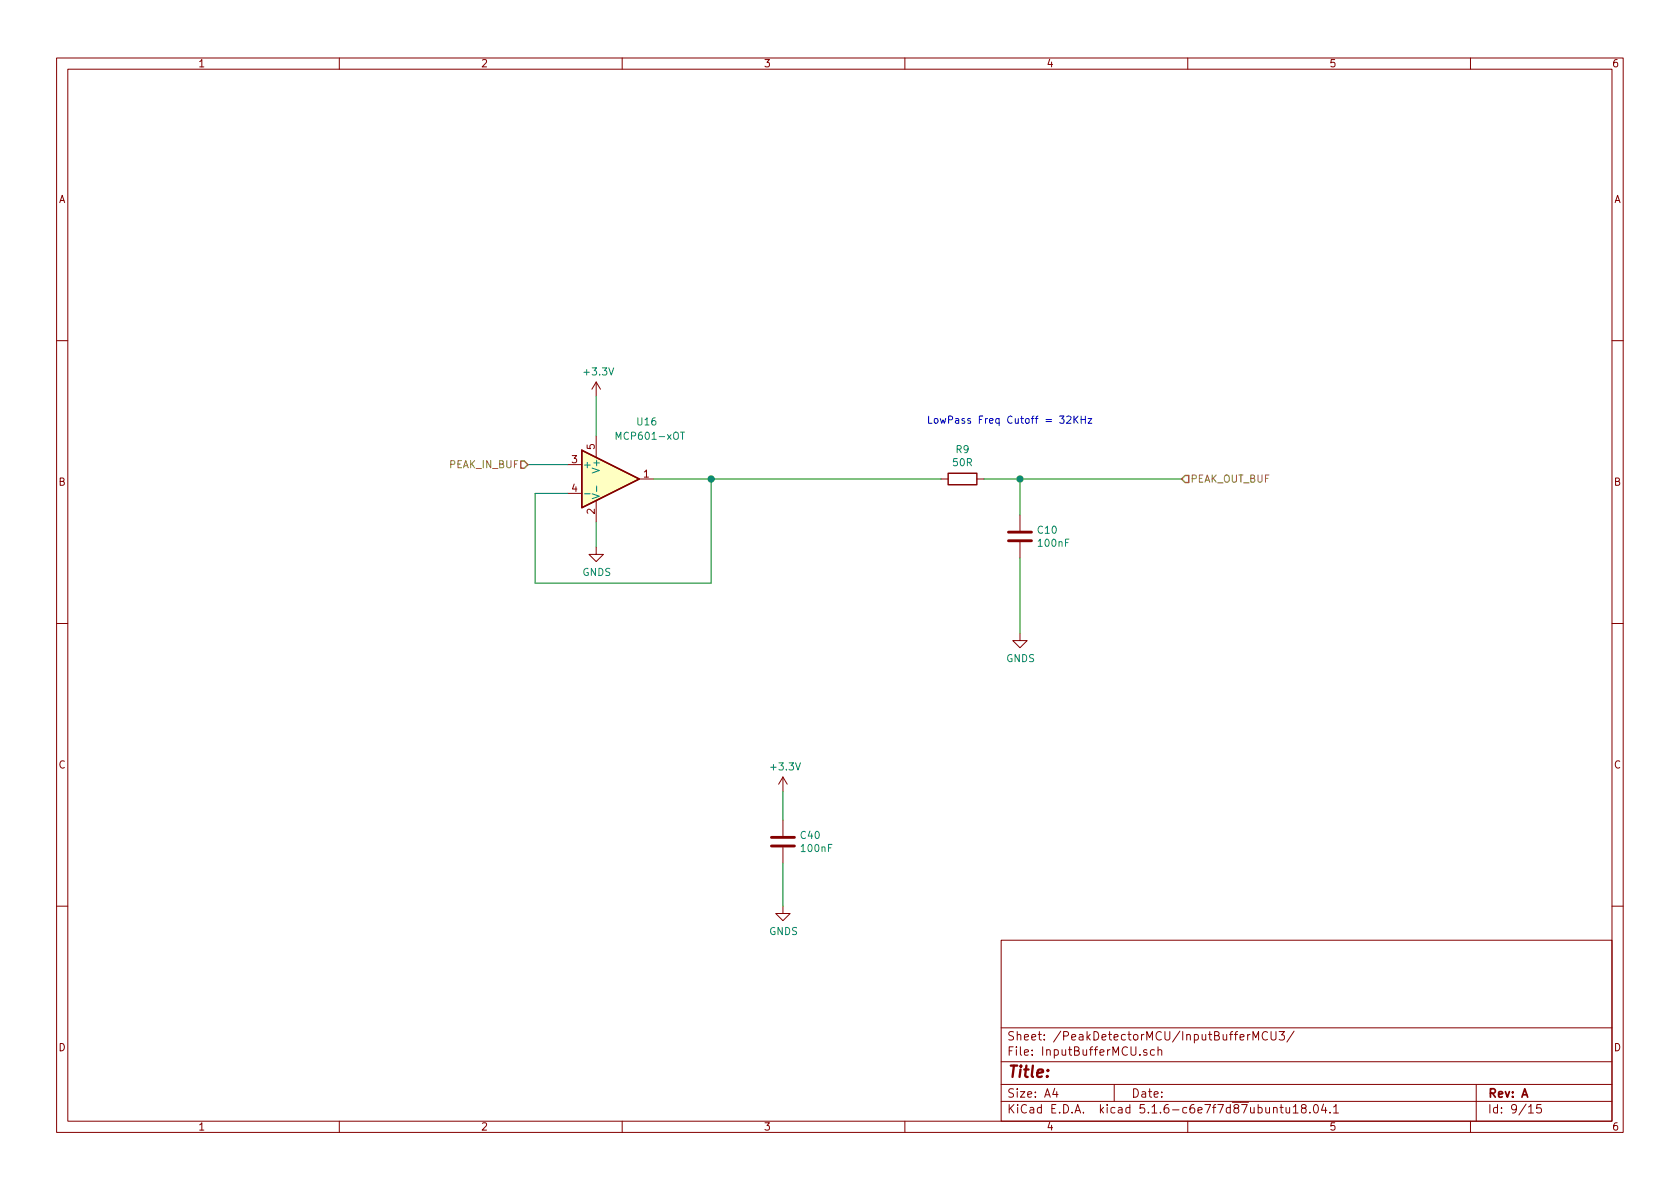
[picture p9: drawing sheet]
<svg xmlns="http://www.w3.org/2000/svg" width="297mm" height="210mm" viewBox="0 0 297 210" stroke-linecap="round" stroke-linejoin="round" font-family="sans-serif">
<g fill="none" stroke="#840000" stroke-width=".18">
<path d="M10 10.3h277v189.9h-277zM12 12.2h273v186.1h-273zM60 10.3v1.9M110 10.3v1.9M160 10.3v1.9M210 10.3v1.9M260 10.3v1.9M10 60.2h2M105.4 67.6v2.5M105.4 77.1v3.8M105.4 67.6l-.8 1.2M105.4 67.6l.8 1.2"/>
<path d="M285 60.2h2M100.3 82.2h2.6M100.3 87.2h2.6M105.4 96.8v1.2h1.3l-1.3 1.3-1.3-1.3h1.3M105.4 88.5v3.8M113 84.7h2.6M166.4 84.7h1.2M172.7 84.7h1.3M180.3 91.1v2.7M180.3 95.9v2.8M10 110.3h2M180.3 112v1.3h1.3l-1.3 1.2-1.2-1.2h1.2"/>
<path d="M285 110.3h2M138.4 137.4l-.7 1.3M138.4 137.4v2.5M138.4 137.4l.8 1.3M138.4 145v2.8M138.4 149.9v2.7M10 160.2h2M138.4 160.3v1.2h1.3l-1.3 1.3-1.2-1.3h1.2M177 166.3h108v32h-108zM285 160.2h2M60 198.3v1.9M110 198.3v1.9"/>
<path d="M160 198.3v1.9M177 194.8h108M177 191.8h108M177 187.8h108M177 181.8h108M186.5 192.5l-.4 1h1M186.8 193v1M197 191.8v3M202.8 185.7a.37 .37 0 0 0-.6 .1l.1 .2 .5 .2v.1l-.2 .3-.4-.1M204.1 185.7l-.4-.1-.3 .3 .1 .6 .2 .1 .4-.1M204.7 185.7h.1a.37 .37 0 0 1 .6 .1v.8M204.7 185.1v1.5"/>
<path d="M210 198.3v1.9M221 182.9l-.4 .3M221.5 183.9v-1.5l.5 1.1 .5-1.1v1.5M224.1 182.6a.7 .7 0 0 0-.9 .2 .7 .7 0 0 0 .1 .9 .55 .55 0 0 0 .8 .1M224.7 182.4v1.2l.3 .3h.3l.3-.3v-1.2M225.2 196l.2-.2 .3 .1 .1 .9M226.2 182.4h.9l-.5 .6 .4 .1v.7l-.2 .1-.6-.1M226.3 195.8h.6M226.5 195.3v1.3l.4 .2M227.4 195.8l.1 .9 .3 .1 .2-.1M228 195.8v1M228.7 195.8l.4-.5v1.5"/>
<path d="M228.7 196.8h.8M228.8 182.3l-1.3 2M230.4 196l-.3-.2v-.3a.48 .48 0 0 1 .8 0l-.1 .4-.7 .2v.4l.3 .3h.3l.2-.3v-.4l-.2-.1M231.6 196.7v.1M232.4 195.4l.2-.1a.8 .8 0 0 1 .5 .8 .8 .8 0 0 1-.5 .7 1 1 0 0 1-.2-1.4zM234 195.2l-.3 1.1h.9M234.4 195.8v1M235.2 196.7v.1M235.8 195.8l.4-.5v1.5M235.8 196.8h.9M260 198.3v1.9M261 191.8v6.5"/>
<path d="M270.3 195.8l.4-.5v1.5M270.3 196.8h.8M272.5 195.3h-.7l-.1 .7 .2-.1 .5 .1 .1 .2v.5l-.2 .1-.6-.1"/>
</g>
<path d="M102.9 79.6l10.1 5.1-10.1 5.1z" fill="#ffffc2" stroke="#ffffc2" stroke-width=".18"/>
<path d="M102.9 79.6l10.1 5.1-10.1 5.1zM167.6 83.7h5.1v2h-5.1z" fill="none" stroke="#840000" stroke-width=".25"/>
<path d="M108.9 77.7v-1.3l.5 .9 .4-.9v1.3M120.3 76.4h.7M103.4 87.3h.9M104.7 87.3l1.3 .5-1.3 .4M105.5 85.9v1" fill="none" stroke="#008484" stroke-width=".18"/>
<path d="M178.3 95.6h4.1M178.3 94.1h4.1M136.4 149.6h4.1M136.4 148.1h4.1" fill="none" stroke="#840000" stroke-width=".51"/>
<path d="M105.4 70.1v7M93.3 82.2h7M105.4 92.3v4.5M115.6 84.7h50.8M125.7 84.7v18.4h-31.1v-15.9h5.7M174 84.7h34.9M180.3 84.7v6.4M180.3 98.7v13.3M138.4 139.9v5.1M138.4 152.6v7.7" fill="none" stroke="#008400" stroke-width=".18"/>
<path d="M92.1 81.5h.6l.6 .7-.6 .6h-.6zM209.5 84.1h.7v1.2h-.7l-.6-.6z" fill="none" stroke="#848400" stroke-width=".25"/>
<path d="M188.6 73.7l.5-.1 .2 .1 .1 .2-.1 .2-.7 .7h.8M189.9 73.6v1.2M190.1 74.1l.5 .7M190.6 73.6l-.7 .7M191.2 73.6v1.2M191.2 74.2h.7M191.9 73.6v1.2M192.4 74h.6l-.6 .8h.6" fill="none" stroke="#0000c2" stroke-width=".18"/>
<g fill="#008400" stroke="#008400" stroke-width=".25">
<circle cx="180.3" cy="84.7" r=".51"/>
<circle cx="125.7" cy="84.7" r=".51"/>
</g>
<text font-size="2.8" fill="#840000" x="178" y="190.5">Title:</text>
<g font-size="2.1" fill="#840000">
<text x="178" y="184">Sheet: /PeakDetectorMCU/InputBufferMCU3/</text>
<text x="178" y="186.7">File: InputBufferMCU.sch</text>
<text x="178" y="196.9">KiCad E.D.A. kicad 5.1.6-c6e7f7d87ubuntu18.04.1</text>
<text x="178" y="194.1">Size: A4</text>
<text x="200" y="194.1">Date:</text>
<text x="263" y="194.1">Rev: A</text>
<text x="263" y="196.9">Id: 9/15</text>
</g>
<g font-size="1.8" fill="#840000">
<text x="35" y="11.9">1</text>
<text x="85" y="11.9">2</text>
<text x="135" y="11.9">3</text>
<text x="185" y="11.9">4</text>
<text x="235" y="11.9">5</text>
<text x="285" y="11.9">6</text>
<text x="10.4" y="35.9">A</text>
<text x="285.4" y="35.9">A</text>
<text x="101.1" y="81.9">3</text>
<text x="105.2" y="79.5" transform="rotate(-90 105.2 79.5)">5</text>
<text x="10.4" y="85.9">B</text>
<text x="101.1" y="87">4</text>
<text x="113.8" y="84.4">1</text>
<text x="285.4" y="85.9">B</text>
<text x="105.2" y="90.9" transform="rotate(-90 105.2 90.9)">2</text>
<text x="10.4" y="135.9">C</text>
<text x="285.4" y="135.9">C</text>
<text x="10.4" y="185.9">D</text>
<text x="285.4" y="185.9">D</text>
<text x="35" y="199.9">1</text>
<text x="85" y="199.9">2</text>
<text x="135" y="199.9">3</text>
<text x="185" y="199.9">4</text>
<text x="235" y="199.9">5</text>
<text x="285" y="199.9">6</text>
</g>
<g font-size="1.8" fill="#008484">
<text x="103.5" y="66.4">+3.3V</text>
<text x="109.4" y="77.8">MCP601-xOT</text>
<text x="112.7" y="75.2">U16</text>
<text x="103" y="82.8">+</text>
<text x="106" y="83.2" transform="rotate(-90 106 83.2)">V+</text>
<text x="168.6" y="82.4">50R</text>
<text x="169.1" y="80.1">R9</text>
<text x="183.5" y="94.4">C10</text>
<text x="103" y="101.8">GNDS</text>
<text x="183.7" y="96.7">100nF</text>
<text x="177.9" y="117.1">GNDS</text>
<text x="136.5" y="136.2">+3.3V</text>
<text x="141.6" y="148.4">C40</text>
<text x="141.8" y="150.7">100nF</text>
<text x="136" y="165.3">GNDS</text>
</g>
<text font-size="1.8" fill="#0000c2" x="163.8" y="74.9">LowPass Freq Cutoff = 32KHz</text>
<g font-size="1.8" fill="#848400">
<text x="79.5" y="82.8">PEAK_IN_BUF</text>
<text x="210.4" y="85.3">PEAK_OUT_BUF</text>
</g>
</svg>
